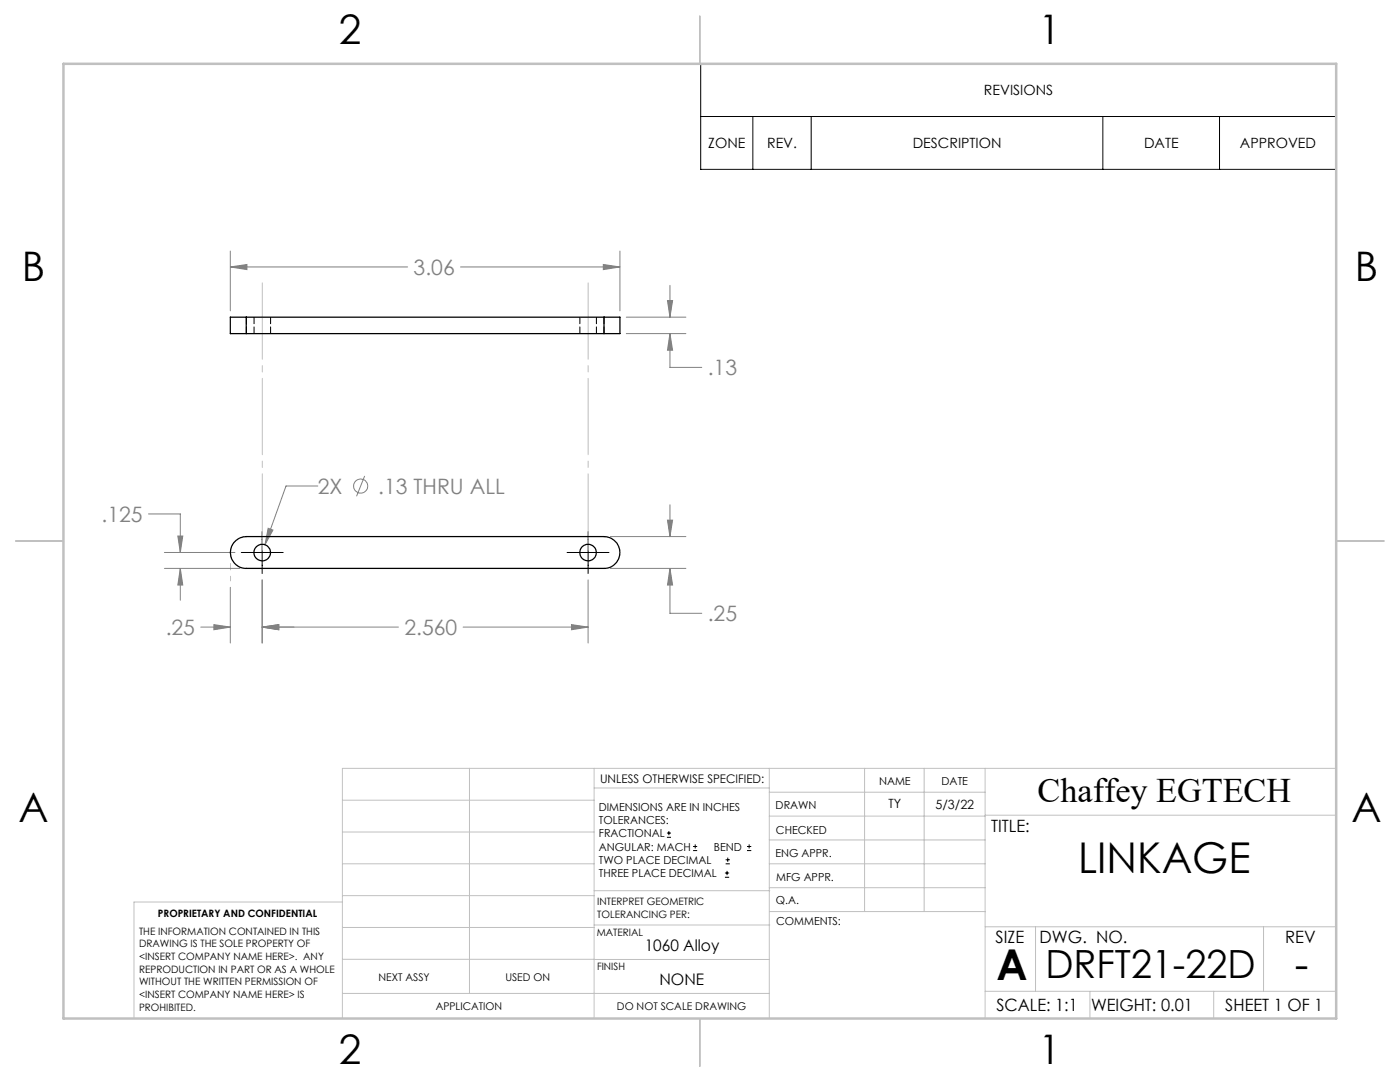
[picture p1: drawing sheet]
<svg xmlns="http://www.w3.org/2000/svg" width="279mm" height="216mm" viewBox="0 0 279 216" stroke-linecap="round" stroke-linejoin="round" font-family="sans-serif">
<g fill="none" stroke="#808080" stroke-width=".2">
<path d="M46 53.3l3.3-.5v1zM46 50.1v11.9M46 53.3h35.4M91.9 53.3h31.8M120.4 52.8l3.3 .5-3.3 .5zM123.7 50.1v11.9M133.2 60h1l-.5 3.3zM133.7 56.9v6.4M125 63.3h11.9M125 66.6h11.9M133.7 66.6l.5 3.3h-1zM133.7 66.6v6.7h6.4"/>
<path d="M63.4 97h-6.3l-4.2 11.7M72.8 95l-1.6 4M29.6 102.6h6.4v7.6M32.8 110.2h14.1M32.8 113.4h15.1M35.5 107h1l-.5 3.2zM36 113.4l.5 3.3h-1zM36 113.4v6.4M46 117.2v11.1M52.3 115.7v12.6M53.5 105.4l1 .4-1.6 2.9zM117.4 115.7v12.6"/>
<path d="M121.8 113.4h15.1M121.8 107.1h15.1M133.2 103.8h1l-.5 3.3zM133.7 113.4l.5 3.3h-1zM133.7 113.4v9h6.4M133.7 100.7v6.4M40.1 125.1h5.9M42.7 124.6l3.3 .5-3.3 .6zM52.3 125.1l3.3-.5v1.1zM79.5 125.1h-27.2M92.4 125.1h25M114.1 124.6l3.3 .5-3.3 .6z"/>
<circle cx="72" cy="97" r="1.4"/>
</g>
<g fill="none" stroke="#000" stroke-width=".2">
<path d="M139.8 12.7h126.9v21.1h-126.9zM139.8 23.2h126.9M150.2 23.2v10.6M161.9 23.2v10.6M220.1 23.2v10.6M243.4 23.2v10.6M48.2 110.2h8.3M52.3 106.1v8.3M113.2 110.2h8.3M117.4 106.1v8.3M133.1 167.1h.8M133.1 166.2h.8"/>
<path d="M133.5 165.8v.9M138.3 169.7h.8M138.3 168.9h.8M138.7 168.5v.8M144.7 175h.8M144.7 174.2h.8M144.8 172.4h.9M144.8 171.6h.9M145.1 173.8v.8M145.2 171.1v.9M149.1 169.7h.8M149.1 168.9h.8"/>
<path d="M149.5 168.5v.8"/>
</g>
<path d="M52.4 110.2v-54.2M117.4 110.2v-54.2" fill="none" stroke="#c0c0c0" stroke-width=".2" stroke-dasharray="15.2 1.3 1.3 1.3" stroke-dashoffset="-.5"/>
<path d="M46 110.2v5.7" fill="none" stroke="#c0c0c0" stroke-width=".2" stroke-dasharray="15.2 1.3 1.3 1.3" stroke-dashoffset="14.3"/>
<g fill="none" stroke="#c0c0c0" stroke-width=".2">
<path d="M68.3 159.7h50.3M93.7 153.3v44.9M118.6 153.3v49.9M118.6 157.2h34.9M153.5 153.3v49.9M153.5 158.1h43.1M172.5 153.3v28.6M184.4 153.3v28.6M196.6 153.3v49.9M266.7 153.3h-198.4v49.9M68.3 178.7h50.3M68.3 172.4h50.3"/>
<path d="M68.3 166h50.3M68.3 180h-41.6v23.2M118.6 177.7h35M153.5 167.6h43.1M153.5 162.8h43.1M153.5 172.4h43.1M153.5 177.1h43.1M196.6 162.7h70.1M68.3 198.2h85.2M68.3 191.4l85.2 .1M68.3 185.1h50.3M118.6 184.6h35"/>
<path d="M153.6 181.9h43M196.6 197.8h70.1M196.6 184.9h70.1M206.7 184.9v12.9M217.5 197.8v5.4M242.2 197.8v5.4M252.2 184.9v12.9"/>
</g>
<path d="M139.7 3.2v9.5M3.1 107.9h9.6M266.7 107.9h9.5M139.7 203.2v9.6" fill="none" stroke="#c0c0c0" stroke-width=".25"/>
<path d="M12.7 12.7h254v190.5h-254z" fill="none" stroke="#c0c0c0" stroke-width=".5"/>
<g fill="#808080">
<path d="M42.7 124.6l3.3 .5-3.3 .6zM52.3 125.1l3.3-.5v1.1z"/>
<path d="M52.3 125.1l3.3-.5v1.1zM114.1 124.6l3.3 .5-3.3 .6zM35.5 107h1l-.5 3.2zM36 113.4l.5 3.3h-1zM133.7 113.4l.5 3.3h-1zM133.2 103.8h1l-.5 3.3zM53.5 105.4l-.6 3.3 1.6-2.9zM133.2 60h1l-.5 3.3zM133.7 66.6l.5 3.3h-1zM46 53.3l3.3-.5v1zM120.4 52.8l3.3 .5-3.3 .5z"/>
</g>
<g fill="none" stroke="#000" stroke-width=".25">
<path d="M49.1 63.3h-3.1v3.3h3.1M49.1 63.3v3.3M49.1 66.6h71.4M49.1 63.3h71.4M120.5 63.3h3.2v3.3h-3.2M120.5 63.3v3.3M46.7 108.2a3.2 3.2 0 0 1 2.4-1.1h71.4a3.2 3.2 0 0 1 3.2 3.1 3.2 3.2 0 0 1-3.2 3.2h-71.4a3.2 3.2 0 0 1-2.8-1.8 3.2 3.2 0 0 1 .4-3.4z"/>
<circle cx="52.3" cy="110.3" r="1.65"/>
<circle cx="117.3" cy="110.3" r="1.65"/>
</g>
<path d="M49.2 63.3v3.3M50.7 63.3v3.3M54 66.6v-3.3M115.7 63.3v3.3M119 66.6v-3.3M120.6 63.3v3.3" fill="none" stroke="#000" stroke-width=".2" stroke-dasharray="1.3 .6" stroke-dashoffset="-.1"/>
<g font-size="8.5">
<text x="215.2" y="174.2">LINKAGE</text>
<text x="198.9" y="195.5">A</text>
<text x="258.4" y="195.4">-</text>
</g>
<g font-size="8.1">
<text x="67.6" y="8.9">2</text>
<text x="207.3" y="8.9">1</text>
<text x="4.4" y="56.1">B</text>
<text x="270.4" y="56.1">B</text>
<text x="3.7" y="164.1">A</text>
<text x="269.7" y="164.1">A</text>
<text x="67.6" y="212.4">2</text>
<text x="207.3" y="212.4">1</text>
</g>
<text font-size="7.8" x="208.6" y="195.2">DRFT21-22D</text>
<text font-size="6.9" x="207.1" y="160.1">Chaffey EGTECH</text>
<g font-size="4.2" fill="#808080">
<text x="82.5" y="54.9">3.06</text>
<text x="141.2" y="74.9">.13</text>
<text x="63.4" y="98.5">2X</text>
<text x="75.5" y="98.5">.13 THRU ALL</text>
<text x="20.3" y="104.1">.125</text>
<text x="141.2" y="124">.25</text>
<text x="33.1" y="126.7">.25</text>
<text x="80.7" y="126.7">2.560</text>
</g>
<g font-size="3.4">
<text x="197.8" y="166">TITLE:</text>
<text x="198.7" y="188.1">SIZE</text>
<text x="207.5" y="188.1">DWG. NO.</text>
<text x="256.5" y="188.2">REV</text>
<text x="198.8" y="201.7">SCALE: 1:1</text>
<text x="217.7" y="201.8">WEIGHT: 0.01</text>
<text x="244.5" y="201.7">SHEET 1 OF 1</text>
</g>
<g font-size="3.2">
<text x="128.7" y="189.8">1060 Alloy</text>
<text x="131.6" y="196.6">NONE</text>
</g>
<g font-size="2.8">
<text x="196.4" y="19">REVISIONS</text>
<text x="141.4" y="29.6">ZONE</text>
<text x="153.1" y="29.6">REV.</text>
<text x="182.2" y="29.6">DESCRIPTION</text>
<text x="228.3" y="29.6">DATE</text>
<text x="247.5" y="29.6">APPROVED</text>
</g>
<g font-size="2.5">
<text x="177.3" y="161.3">TY</text>
<text x="186.7" y="161.4">5/3/22</text>
</g>
<text font-size="2.4" x="119.8" y="156.2">UNLESS OTHERWISE SPECIFIED:</text>
<g font-size="2.2">
<text x="119.5" y="161.8">DIMENSIONS ARE IN INCHES</text>
<text x="154.8" y="161.4">DRAWN</text>
<text x="175.4" y="156.6">NAME</text>
<text x="187.9" y="156.7">DATE</text>
<text x="119.5" y="164.4">TOLERANCES:</text>
<text x="119.5" y="167.1">FRACTIONAL</text>
<text x="154.9" y="166.3">CHECKED</text>
<text x="119.5" y="169.7">ANGULAR: MACH</text>
<text x="119.5" y="172.4">TWO PLACE DECIMAL</text>
<text x="142.5" y="169.7">BEND</text>
<text x="154.8" y="171">ENG APPR.</text>
<text x="119.5" y="175">THREE PLACE DECIMAL</text>
<text x="154.9" y="175.7">MFG APPR.</text>
<text x="154.9" y="180.4">Q.A.</text>
<text x="154.9" y="184.6">COMMENTS:</text>
</g>
<g font-size="2.1">
<text x="75.5" y="195.7">NEXT ASSY</text>
<text x="100.9" y="195.7">USED ON</text>
<text x="86.9" y="201.5">APPLICATION</text>
<text x="123.1" y="201.6">DO NOT SCALE DRAWING</text>
</g>
<g font-size="2">
<text x="31.5" y="182.9">PROPRIETARY AND CONFIDENTIAL</text>
<text x="119.2" y="180.6">INTERPRET GEOMETRIC</text>
<text x="119.2" y="183.1">TOLERANCING PER:</text>
<text x="27.8" y="186.5">THE INFORMATION CONTAINED IN THIS</text>
<text x="27.8" y="189">DRAWING IS THE SOLE PROPERTY OF</text>
<text x="27.8" y="191.6">&lt;INSERT COMPANY NAME HERE&gt;. ANY</text>
<text x="119.1" y="186.7">MATERIAL</text>
<text x="27.8" y="194.1">REPRODUCTION IN PART OR AS A WHOLE</text>
<text x="27.8" y="196.6">WITHOUT THE WRITTEN PERMISSION OF</text>
<text x="119.1" y="193.5">FINISH</text>
<text x="27.8" y="199.1">&lt;INSERT COMPANY NAME HERE&gt; IS</text>
<text x="27.8" y="201.7">PROHIBITED.</text>
</g>
</svg>
